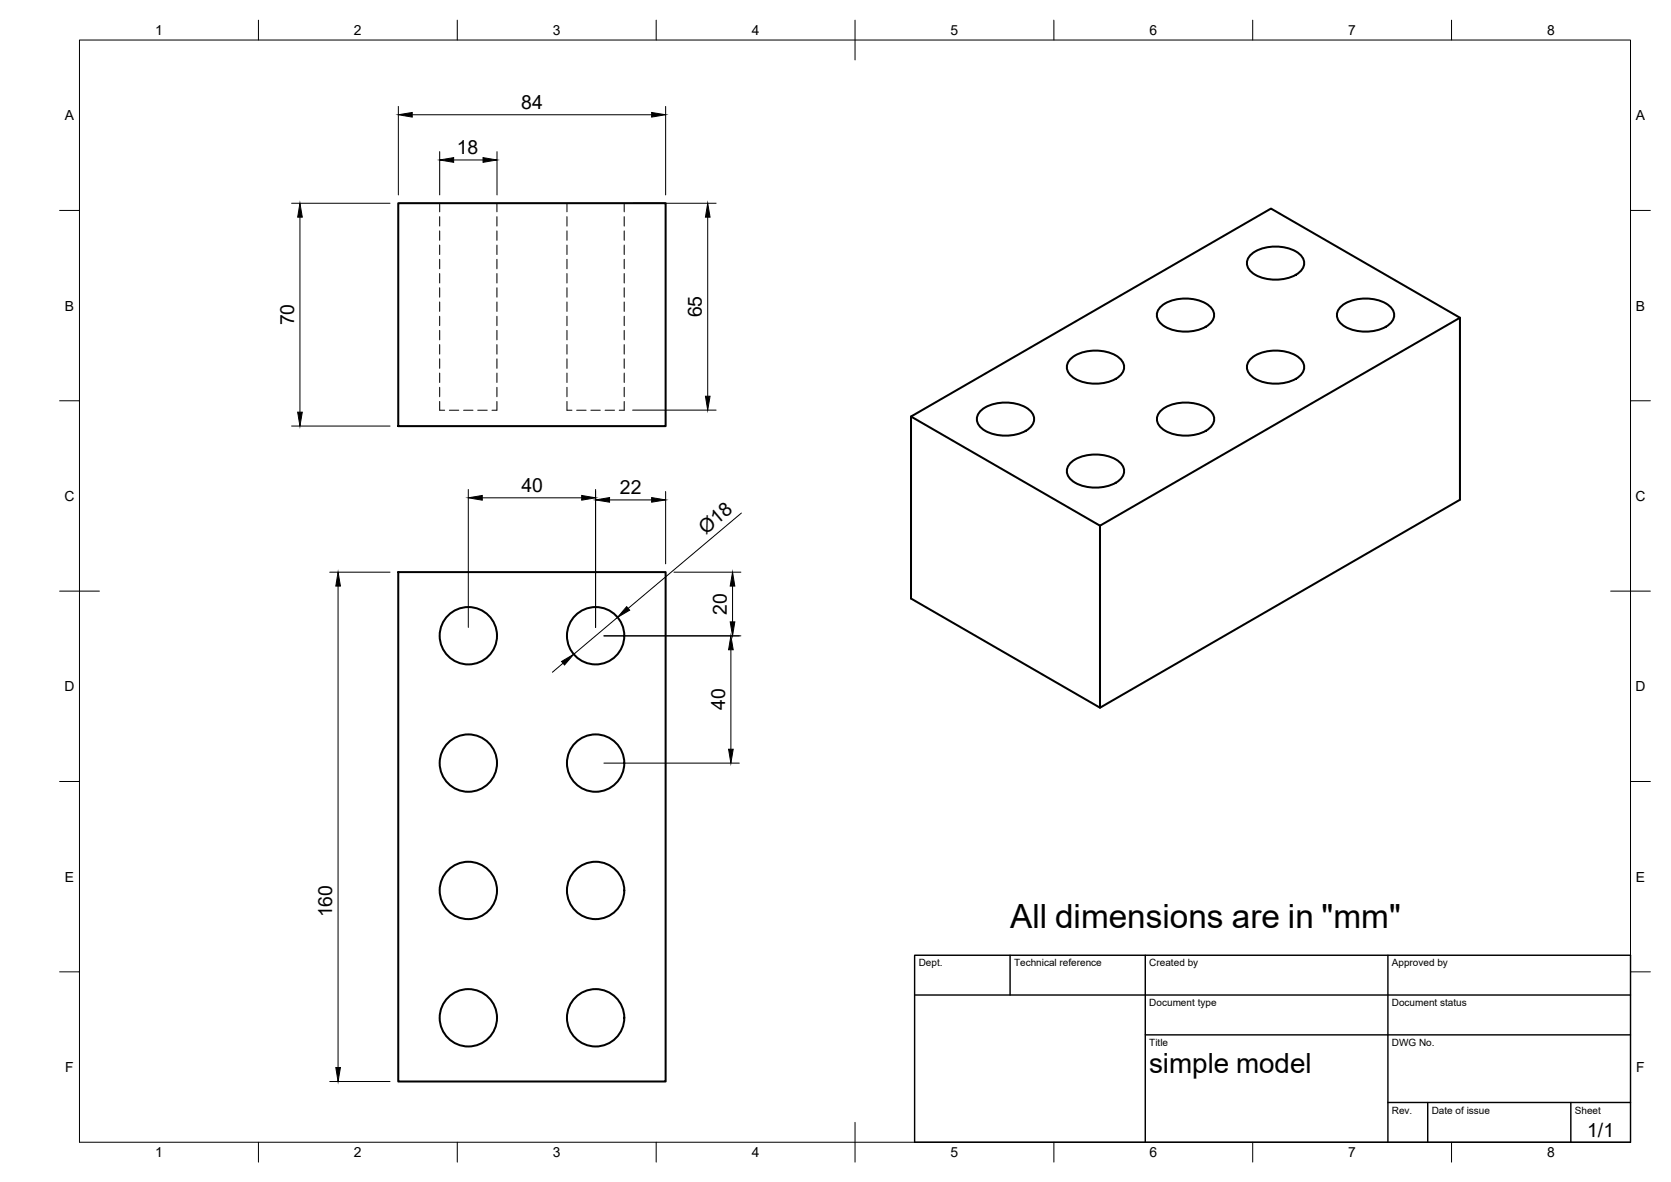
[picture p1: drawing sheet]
<svg xmlns="http://www.w3.org/2000/svg" width="420mm" height="297mm" viewBox="0 0 420 297" stroke-linecap="round" stroke-linejoin="round" font-family="sans-serif">
<!-- layer: Visible -->
<g fill="none" stroke="#000" stroke-width=".51">
<path d="M100.1 51.1h67.3v56h-67.3zM291.6 77.3a10.3 10.3 0 0 1 10.7-1.5 3.8 3.8 0 0 1 2.9 4 6.5 6.5 0 0 1-6 3.5 9.4 9.4 0 0 1-7.6-2.3 2.66 2.66 0 0 1 0-3.7zM314.3 64.3a10.3 10.3 0 0 1 10.6-1.6 3.8 3.8 0 0 1 3 4.1 6.5 6.5 0 0 1-6.1 3.4 9.4 9.4 0 0 1-7.5-2.2 2.66 2.66 0 0 1 0-3.7zM336.9 77.3a10.3 10.3 0 0 1 10.7-1.5 3.8 3.8 0 0 1 2.9 4 6.5 6.5 0 0 1-6 3.5 9.4 9.4 0 0 1-7.6-2.3 2.66 2.66 0 0 1 0-3.7zM367.1 79.8l-47.5-27.4-90.5 52.3v45.7l47.5 27.4 90.5-52.2v-45.8l-90.5 52.3-47.5-27.4M269 90.4a10.3 10.3 0 0 1 10.7-1.5 3.8 3.8 0 0 1 2.9 4 6.5 6.5 0 0 1-6 3.5 9.4 9.4 0 0 1-7.6-2.3 2.66 2.66 0 0 1 0-3.7zM314.3 90.4a10.3 10.3 0 0 1 10.6-1.5 3.8 3.8 0 0 1 3 4 6.5 6.5 0 0 1-6.1 3.5 9.4 9.4 0 0 1-7.5-2.3 2.66 2.66 0 0 1 0-3.7zM246.4 103.5a10.3 10.3 0 0 1 10.6-1.6 3.8 3.8 0 0 1 2.9 4.1 6.5 6.5 0 0 1-6 3.4 9.4 9.4 0 0 1-7.5-2.2 2.66 2.66 0 0 1 0-3.7zM269 116.5a10.3 10.3 0 0 1 10.7-1.5 3.8 3.8 0 0 1 2.9 4 6.5 6.5 0 0 1-6 3.5 9.4 9.4 0 0 1-7.6-2.3 2.66 2.66 0 0 1 0-3.7zM291.7 103.5a10.3 10.3 0 0 1 10.6-1.6 3.8 3.8 0 0 1 2.9 4.1 6.5 6.5 0 0 1-6 3.4 9.4 9.4 0 0 1-7.5-2.2 2.66 2.66 0 0 1 0-3.7zM276.6 132.1v45.7M100.1 143.8h67.3v128h-67.3z"/>
<circle cx="117.8" cy="159.8" r="7.2"/>
<circle cx="149.8" cy="159.8" r="7.2"/>
<circle cx="117.8" cy="191.8" r="7.2"/>
<circle cx="149.8" cy="191.8" r="7.2"/>
<circle cx="117.8" cy="223.8" r="7.2"/>
<circle cx="149.8" cy="223.8" r="7.2"/>
<circle cx="117.8" cy="255.8" r="7.2"/>
<circle cx="149.8" cy="255.8" r="7.2"/>
</g>
<!-- layer: Hidden -->
<g fill="none" stroke="#000" stroke-width=".25">
<path d="M110.6 51.1v2.1M110.6 54.4v2.4M110.6 58v2.4M124.9 51.1v2.1M124.9 54.4v2.4M124.9 58v2.4M142.6 51.1v2.1M142.6 54.4v2.4M142.6 58v2.4M157 51.1v2.1M157 54.4v2.4M157 58v2.4"/>
<path d="M110.6 61.6v2.4M110.6 65.2v2.3M110.6 68.7v2.4M110.6 72.3v2.4M110.6 75.9v2.4M110.6 79.5v2.3M124.9 61.6v2.4M124.9 65.2v2.3M124.9 68.7v2.4M124.9 72.3v2.4M124.9 75.9v2.4M124.9 79.5v2.3"/>
<path d="M142.6 61.6v2.4M142.6 65.2v2.3M142.6 68.7v2.4M142.6 72.3v2.4M142.6 75.9v2.4M142.6 79.5v2.3M157 61.6v2.4M157 65.2v2.3M157 68.7v2.4M157 72.3v2.4M157 75.9v2.4M157 79.5v2.3"/>
<path d="M110.6 83v2.4M110.6 86.6v2.4M110.6 90.2v2.4M110.6 93.8v2.3M110.6 97.3v2.4M124.9 83v2.4M124.9 86.6v2.4M124.9 90.2v2.4M124.9 93.8v2.3M124.9 97.3v2.4M142.6 83v2.4M142.6 86.6v2.4"/>
<path d="M142.6 90.2v2.4M142.6 93.8v2.3M142.6 97.3v2.4M157 83v2.4M157 86.6v2.4M157 90.2v2.4M157 93.8v2.3M157 97.3v2.4M110.6 100.9v2.2h1.2M113 103.1h2.4M116.6 103.1h2.3M120.1 103.1h2.4"/>
<path d="M124.9 100.9v2.2h-1.2M142.6 100.9v2.2h1.2M145 103.1h2.4M148.6 103.1h2.3M152.1 103.1h2.4M157 100.9v2.2h-1.3"/>
</g>
<!-- layer: Border -->
<g fill="none" stroke="#000" stroke-width=".25">
<path d="M20 10.1h390v276.9h-390zM65 5.1v5M115 5.1v5M165 5.1v5M215 5.1v10M265 5.1v5M315 5.1v5M365 5.1v5M15 52.9h5M410 52.9h5M15 100.7h5M410 100.7h5"/>
<path d="M15 148.6h10M405 148.6h10M15 196.4h5M410 196.4h5M15 244.2h5M410 244.2h5M65 287v5M115 287v5M165 287v5M215 282.1v9.9M265 287v5M315 287v5"/>
<path d="M365 287v5"/>
</g>
<!-- layer: TitleBlock -->
<path d="M230 240.1h180v46.9h-180zM230 250h180M254 240.1v9.9M288 240.1v46.9M349 240.1v46.9M288 260.1h122M349 277.1h61M359 277.1v9.9M395 277.1v9.9" fill="none" stroke="#000" stroke-width=".36"/>
<!-- layer: Dimensions -->
<g fill="none" stroke="#000" stroke-width=".25">
<path d="M100.2 26.7v22.3M103.7 28.8h60.2M110.6 38.1v10.9M125 38.1v10.9M167.4 26.7v22.3M73.3 51.1h24.8M75.4 54.6v49M114.1 40.2h7.4M159.1 51.1h21M177.9 54.6v45M73.3 107.1h24.8M159.1 103.1h21"/>
<path d="M117.8 123v34.7M121.3 125.1h25M149.8 123v34.7M153.3 125.6h10.6M167.4 123.5v18.2M186.4 128.9l-28.5 24M82.9 143.8h15.2M85 147.3v121M151.8 159.8h34.5M155.3 155.2l-11 9.2M169.5 143.8h16.8M184.2 147.3v9"/>
<path d="M141.6 166.7l-2.7 2.2M183.8 163.3v25M151.8 191.8h34.1M82.9 271.8h15.2"/>
</g>
<g fill="#000" stroke="#000" stroke-width=".25">
<path d="M100.2 28.8l3.5-.5v1.1zM110.6 40.2l3.5-.6v1.2zM121.5 39.6l3.5 .6-3.5 .6zM163.9 28.3l3.5 .5-3.5 .6zM75.4 51.1l.6 3.5h-1.2zM177.9 51.1l.6 3.5h-1.1zM177.4 99.6h1.1l-.6 3.5zM74.8 103.6h1.2l-.6 3.5zM117.8 125.1l3.5-.6v1.2zM146.3 124.5l3.5 .6-3.5 .6zM149.8 125.6l3.5-.6v1.2zM163.9 125l3.5 .6-3.5 .6z"/>
<path d="M85 143.8l.6 3.5h-1.2zM157.6 152.4l.7 .9-3 1.9zM184.2 143.8l.6 3.5h-1.2zM183.6 156.3h1.2l-.6 3.5zM141.2 166.2l3.1-1.8-2.4 2.7zM183.8 159.8l.6 3.5h-1.2zM183.2 188.3h1.2l-.6 3.5zM84.4 268.3h1.2l-.6 3.5z"/>
</g>
<text font-size="8.4" x="254" y="233.2">All dimensions are in &quot;mm&quot;</text>
<text font-size="7" x="288.9" y="269.5">simple model</text>
<g font-size="4.9">
<text x="131.1" y="27.4">84</text>
<text x="114.9" y="38.7">18</text>
<text x="74" y="81.8" transform="rotate(-90 74 81.8)">70</text>
<text x="176.5" y="79.8" transform="rotate(-90 176.5 79.8)">65</text>
<text x="131.1" y="123.6">40</text>
<text x="155.9" y="124.2">22</text>
<text x="177.4" y="134.5" transform="rotate(-40 177.4 134.5)">Ø18</text>
<text x="182.7" y="154.5" transform="rotate(-90 182.7 154.5)">20</text>
<text x="182.3" y="178.4" transform="rotate(-90 182.3 178.4)">40</text>
<text x="83.5" y="230.5" transform="rotate(-90 83.5 230.5)">160</text>
<text x="399.1" y="285.7">1/1</text>
</g>
<g font-size="3.5">
<text x="39" y="8.8">1</text>
<text x="89" y="8.8">2</text>
<text x="139" y="8.8">3</text>
<text x="189" y="8.8">4</text>
<text x="239" y="8.8">5</text>
<text x="289" y="8.8">6</text>
<text x="339" y="8.8">7</text>
<text x="389" y="8.8">8</text>
<text x="16.3" y="30.2">A</text>
<text x="411.3" y="30.2">A</text>
<text x="16.3" y="78">B</text>
<text x="411.3" y="78">B</text>
<text x="16.2" y="125.9">C</text>
<text x="411.2" y="125.9">C</text>
<text x="16.2" y="173.7">D</text>
<text x="411.2" y="173.7">D</text>
<text x="16.3" y="221.6">E</text>
<text x="411.3" y="221.6">E</text>
<text x="16.4" y="269.4">F</text>
<text x="411.4" y="269.4">F</text>
<text x="39" y="290.8">1</text>
<text x="89" y="290.8">2</text>
<text x="139" y="290.8">3</text>
<text x="189" y="290.8">4</text>
<text x="239" y="290.8">5</text>
<text x="289" y="290.8">6</text>
<text x="339" y="290.8">7</text>
<text x="389" y="290.8">8</text>
</g>
<g font-size="2.5">
<text x="231" y="242.9">Dept.</text>
<text x="255" y="242.9">Technical reference</text>
<text x="289" y="242.9">Created by</text>
<text x="350" y="242.9">Approved by</text>
<text x="289" y="252.8">Document type</text>
<text x="350" y="252.8">Document status</text>
<text x="289" y="262.9">Title</text>
<text x="350" y="262.9">DWG No.</text>
<text x="350" y="279.9">Rev.</text>
<text x="360" y="279.9">Date of issue</text>
<text x="396" y="279.9">Sheet</text>
</g>
</svg>
